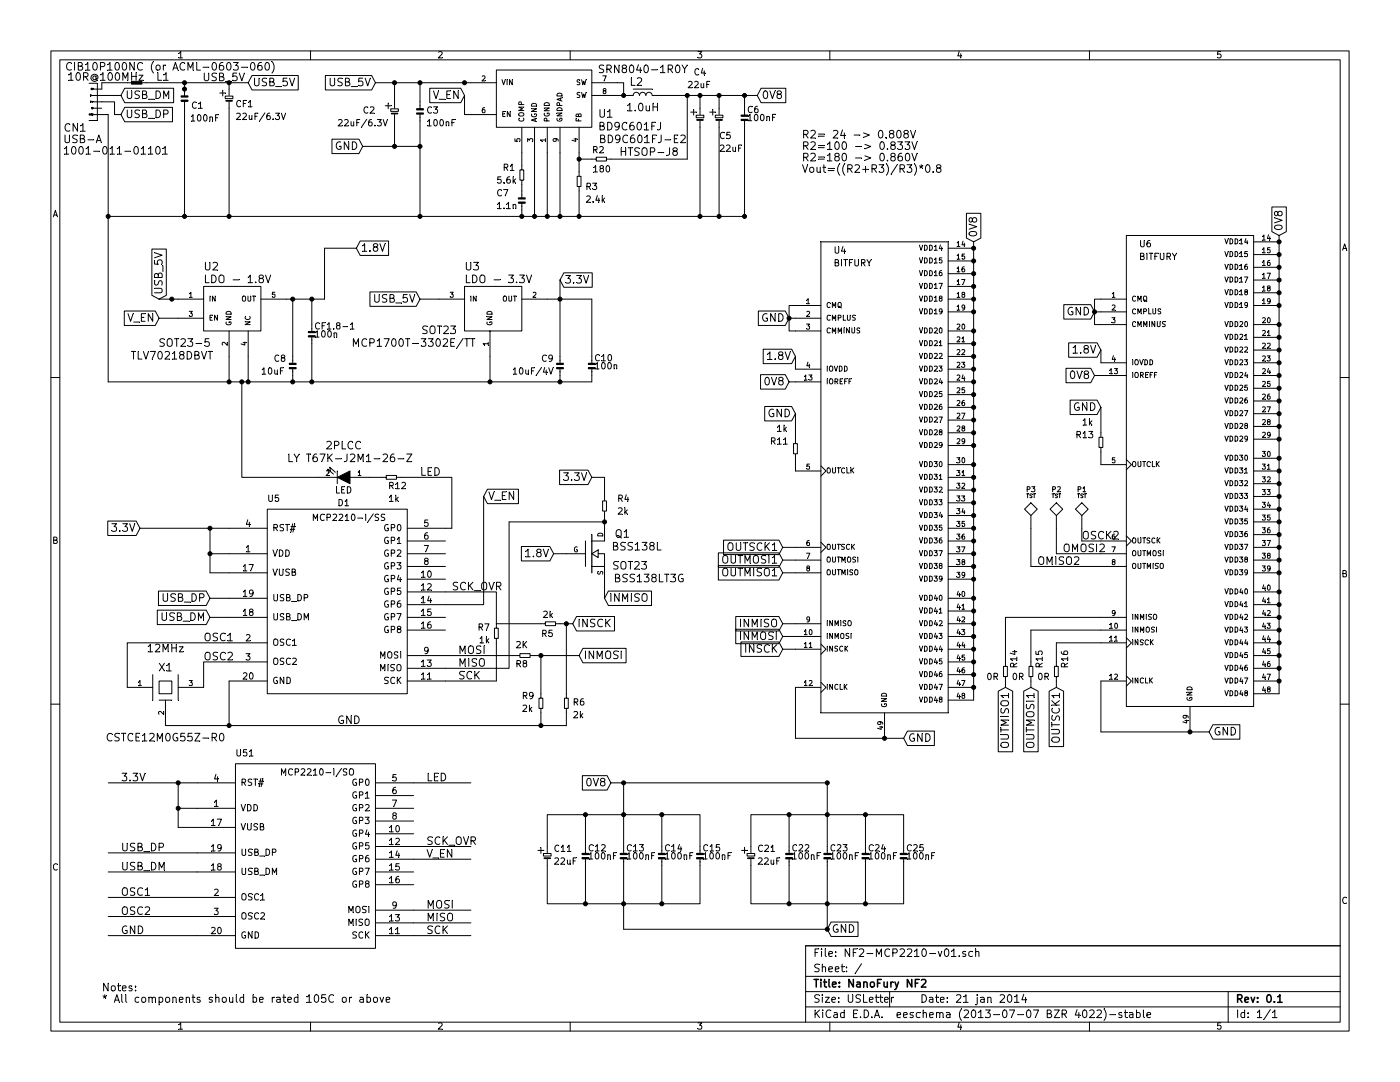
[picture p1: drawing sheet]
EESchema Schematic File Version 2
LIBS:aat3221igv
LIBS:bd9c301fj
LIBS:bitfury
LIBS:capacitor-nonpolar
LIBS:capacitor-polar
LIBS:inductor
LIBS:inductor-ironcore
LIBS:miniusb
LIBS:resistor
LIBS:mcp2210
LIBS:ncp1117
LIBS:aat3220
LIBS:tst
LIBS:quartz-3p
LIBS:mos_n
LIBS:NF2-MCP2210-v01-cache
EELAYER 27 0
EELAYER END
$Descr USLetter 11000 8500
encoding utf-8
Sheet 1 1
Title "NanoFury NF2"
Date "21 jan 2014"
Rev "0.1"
Comp ""
Comment1 ""
Comment2 ""
Comment3 ""
Comment4 ""
$EndDescr
$Comp
L BITFURY U4
U 1 1
P 6450 1900
F 0 "U4" H 6550 1800 50  0000 L BNN
F 1 "BITFURY" H 6550 1700 50  0000 L BNN
F 2 "QFN48" H 6450 2050 50  0001 C CNN
F 3 "" H 6450 1900 60  0000 C CNN
	1    6450 1900
	1    0    0    -1  
$EndComp
$Comp
L CAPACITOR-NONPOLAR C1
U 1 1
P 1450 800
F 0 "C1" H 1300 800 50  0000 L BNN
F 1 "100nF" H 1175 900 50  0000 L BNN
F 2 "0603" H 1450 950 50  0001 C CNN
F 3 "" H 1450 800 60  0000 C CNN
	1    1450 800 
	-1   0    0    1   
$EndComp
$Comp
L INDUCTOR L1
U 1 1
P 1100 650
F 0 "L1" H 1280 690 60  0000 C CNN
F 1 "10R@100MHz" H 830 690 60  0000 C CNN
F 2 "0603" H 1100 650 60  0001 C CNN
F 3 "" H 1100 650 60  0000 C CNN
F 4 "CIB10P100NC (or ACML-0603-060)" H 1340 770 60  0000 C CNN "P/N"
	1    1100 650 
	1    0    0    -1  
$EndComp
$Comp
L MINIUSB CN1
U 1 1
P 800 900
F 0 "CN1" H 1010 790 60  0000 C CNN
F 1 "USB-A" H 950 700 60  0000 C CNN
F 2 "CNC-1001-011-01101" H 850 650 60  0001 C CNN
F 3 "1001-011-01101.pdf" H 900 1050 60  0001 C CNN
F 4 "1001-011-01101" H 690 610 60  0000 C CNN "P/N"
	1    800  900 
	-1   0    0    -1  
$EndComp
Text GLabel 1950 650  2    60   Input ~ 0
USB_5V
Text Label 1925 650  2    60   ~ 0
USB_5V
Text GLabel 950  750  2    60   Input ~ 0
USB_DM
Text GLabel 950  900  2    60   Input ~ 0
USB_DP
Text GLabel 6200 3000 0    60   Input ~ 0
0V8
Text GLabel 7650 1900 1    60   Input ~ 0
0V8
Text GLabel 6250 2800 0    60   Input ~ 0
1.8V
Text GLabel 1250 2350 1    60   Input ~ 0
USB_5V
Text GLabel 2800 1950 2    60   Input ~ 0
1.8V
$Comp
L CAPACITOR-NONPOLAR C9
U 1 1
P 4400 2850
F 0 "C9" H 4350 2850 50  0000 R BNN
F 1 "10uF/4V" H 4350 2750 50  0000 R BNN
F 2 "0805" H 4400 3000 50  0001 C CNN
F 3 "" H 4400 2850 60  0000 C CNN
F 4 "LMK212AB7106MG" H 4400 2850 60  0001 C CNN "P/N"
	1    4400 2850
	1    0    0    -1  
$EndComp
Text GLabel 1650 4850 0    60   Input ~ 0
USB_DM
Text GLabel 1650 4700 0    60   Input ~ 0
USB_DP
$Comp
L BD9C301FJ U1
U 1 1
P 3900 550
F 0 "U1" H 4700 200 60  0000 L CNN
F 1 "BD9C601FJ" H 4700 100 60  0000 L CNN
F 2 "HTSOP-J8" H 5100 -100 60  0000 C CNN
F 3 "bd9c401efj-e.pdf" H 4150 600 60  0001 C CNN
F 4 "BD9C601FJ-E2" H 5050 0   60  0000 C CNN "P/N"
	1    3900 550 
	1    0    0    -1  
$EndComp
Text GLabel 2950 650  0    60   Input ~ 0
USB_5V
$Comp
L CAPACITOR-POLAR C2
U 1 1
P 3100 850
F 0 "C2" H 2850 800 50  0000 L BNN
F 1 "22uF/6.3V" H 2650 700 50  0000 L BNN
F 2 "0805" H 3100 1000 50  0001 C CNN
F 3 "" H 2950 780 60  0000 C CNN
F 4 "C2012X6S0J226M085AC" H 3100 850 60  0001 C CNN "P/N"
	1    3100 850 
	1    0    0    -1  
$EndComp
$Comp
L CAPACITOR-POLAR C4
U 1 1
P 5500 900
F 0 "C4" H 5450 1200 50  0000 L BNN
F 1 "22uF" H 5400 1100 50  0000 L BNN
F 2 "0805" H 5500 1050 50  0001 C CNN
F 3 "" H 5350 830 60  0000 C CNN
F 4 "AMK212AC6226MG" H 5500 900 60  0001 C CNN "P/N"
	1    5500 900 
	1    0    0    -1  
$EndComp
$Comp
L CAPACITOR-POLAR C5
U 1 1
P 5650 900
F 0 "C5" H 5650 700 50  0000 L BNN
F 1 "22uF" H 5650 600 50  0000 L BNN
F 2 "0805" H 5650 1050 50  0001 C CNN
F 3 "" H 5500 830 60  0000 C CNN
F 4 "AMK212AC6226MG" H 5650 900 60  0001 C CNN "P/N"
	1    5650 900 
	1    0    0    -1  
$EndComp
$Comp
L CAPACITOR-NONPOLAR C3
U 1 1
P 3300 850
F 0 "C3" H 3350 800 50  0000 L BNN
F 1 "100nF" H 3350 700 50  0000 L BNN
F 2 "0603" H 3300 1000 50  0001 C CNN
F 3 "" H 3300 850 60  0000 C CNN
	1    3300 850 
	1    0    0    -1  
$EndComp
$Comp
L CAPACITOR-NONPOLAR C6
U 1 1
P 5850 900
F 0 "C6" H 5869 904 50  0000 L BNN
F 1 "100nF" H 5869 841 50  0000 L BNN
F 2 "0603" H 5850 1050 50  0001 C CNN
F 3 "" H 5850 900 60  0000 C CNN
	1    5850 900 
	1    0    0    -1  
$EndComp
$Comp
L RESISTOR R1
U 1 1
P 4100 1300
F 0 "R1" H 3950 1250 50  0000 L BNN
F 1 "5.6k" H 3900 1150 50  0000 L BNN
F 2 "0603" H 4200 1400 50  0001 C CNN
F 3 "" H 4005 1355 60  0000 C CNN
	1    4100 1300
	1    0    0    -1  
$EndComp
$Comp
L CAPACITOR-NONPOLAR C7
U 1 1
P 4100 1550
F 0 "C7" H 3900 1550 50  0000 L BNN
F 1 "1.1n" H 3900 1450 50  0000 L BNN
F 2 "0603" H 4100 1700 50  0001 C CNN
F 3 "" H 4100 1550 60  0000 C CNN
	1    4100 1550
	1    0    0    -1  
$EndComp
$Comp
L RESISTOR R2
U 1 1
P 4650 1250
F 0 "R2" V 4750 1150 50  0000 L BNN
F 1 "180" V 4600 1100 50  0000 L BNN
F 2 "0805" H 4750 1350 50  0001 C CNN
F 3 "" H 4555 1305 60  0000 C CNN
	1    4650 1250
	0    -1   -1   0   
$EndComp
$Comp
L RESISTOR R3
U 1 1
P 4550 1350
F 0 "R3" H 4600 1200 50  0000 L BNN
F 1 "2.4k" H 4600 1100 50  0000 L BNN
F 2 "0603" H 4650 1450 50  0001 C CNN
F 3 "" H 4455 1405 60  0000 C CNN
	1    4550 1350
	1    0    0    -1  
$EndComp
$Comp
L INDUCTOR-IRONCORE L2
U 1 1
P 4950 750
F 0 "L2" H 5000 850 60  0000 C CNN
F 1 "1.0uH" H 5050 650 60  0000 C CNN
F 2 "SRN8040" H 4900 850 60  0001 C CNN
F 3 "wound04_e.pdf" H 4950 850 60  0001 C CNN
F 4 "SRN8040-1R0Y" H 5050 950 60  0000 C CNN "P/N"
	1    4950 750 
	1    0    0    -1  
$EndComp
Text GLabel 5950 750  2    60   Input ~ 0
0V8
$Comp
L CAPACITOR-POLAR C11
U 1 1
P 4300 6700
F 0 "C11" H 4350 6700 50  0000 L BNN
F 1 "22uF" H 4350 6600 50  0000 L BNN
F 2 "0805" H 4300 6850 50  0001 C CNN
F 3 "" H 4150 6630 60  0000 C CNN
F 4 "AMK212AC6226MG" H 4300 6700 60  0001 C CNN "P/N"
	1    4300 6700
	1    0    0    -1  
$EndComp
$Comp
L CAPACITOR-NONPOLAR C12
U 1 1
P 4600 6700
F 0 "C12" H 4619 6704 50  0000 L BNN
F 1 "100nF" H 4619 6641 50  0000 L BNN
F 2 "0603" H 4600 6850 50  0001 C CNN
F 3 "" H 4600 6700 60  0000 C CNN
	1    4600 6700
	1    0    0    -1  
$EndComp
$Comp
L CAPACITOR-NONPOLAR C13
U 1 1
P 4900 6700
F 0 "C13" H 4919 6704 50  0000 L BNN
F 1 "100nF" H 4919 6641 50  0000 L BNN
F 2 "0603" H 4900 6850 50  0001 C CNN
F 3 "" H 4900 6700 60  0000 C CNN
	1    4900 6700
	1    0    0    -1  
$EndComp
$Comp
L CAPACITOR-NONPOLAR C14
U 1 1
P 5200 6700
F 0 "C14" H 5219 6704 50  0000 L BNN
F 1 "100nF" H 5219 6641 50  0000 L BNN
F 2 "0603" H 5200 6850 50  0001 C CNN
F 3 "" H 5200 6700 60  0000 C CNN
	1    5200 6700
	1    0    0    -1  
$EndComp
$Comp
L CAPACITOR-NONPOLAR C15
U 1 1
P 5500 6700
F 0 "C15" H 5519 6704 50  0000 L BNN
F 1 "100nF" H 5519 6641 50  0000 L BNN
F 2 "0603" H 5500 6850 50  0001 C CNN
F 3 "" H 5500 6700 60  0000 C CNN
	1    5500 6700
	1    0    0    -1  
$EndComp
$Comp
L CAPACITOR-POLAR C21
U 1 1
P 5900 6700
F 0 "C21" H 5950 6700 50  0000 L BNN
F 1 "22uF" H 5950 6600 50  0000 L BNN
F 2 "0805" H 5900 6850 50  0001 C CNN
F 3 "" H 5750 6630 60  0000 C CNN
F 4 "AMK212AC6226MG" H 5900 6700 60  0001 C CNN "P/N"
	1    5900 6700
	1    0    0    -1  
$EndComp
$Comp
L CAPACITOR-NONPOLAR C22
U 1 1
P 6200 6700
F 0 "C22" H 6219 6704 50  0000 L BNN
F 1 "100nF" H 6219 6641 50  0000 L BNN
F 2 "0603" H 6200 6850 50  0001 C CNN
F 3 "" H 6200 6700 60  0000 C CNN
	1    6200 6700
	1    0    0    -1  
$EndComp
$Comp
L CAPACITOR-NONPOLAR C23
U 1 1
P 6500 6700
F 0 "C23" H 6519 6704 50  0000 L BNN
F 1 "100nF" H 6519 6641 50  0000 L BNN
F 2 "0603" H 6500 6850 50  0001 C CNN
F 3 "" H 6500 6700 60  0000 C CNN
	1    6500 6700
	1    0    0    -1  
$EndComp
$Comp
L CAPACITOR-NONPOLAR C24
U 1 1
P 6800 6700
F 0 "C24" H 6819 6704 50  0000 L BNN
F 1 "100nF" H 6819 6641 50  0000 L BNN
F 2 "0603" H 6800 6850 50  0001 C CNN
F 3 "" H 6800 6700 60  0000 C CNN
	1    6800 6700
	1    0    0    -1  
$EndComp
$Comp
L CAPACITOR-NONPOLAR C25
U 1 1
P 7100 6700
F 0 "C25" H 7119 6704 50  0000 L BNN
F 1 "100nF" H 7119 6641 50  0000 L BNN
F 2 "0603" H 7100 6850 50  0001 C CNN
F 3 "" H 7100 6700 60  0000 C CNN
	1    7100 6700
	1    0    0    -1  
$EndComp
Text GLabel 4800 6150 0    60   Input ~ 0
0V8
Text Label 2650 5700 0    60   ~ 0
GND
Text GLabel 7100 5800 2    60   Input ~ 0
GND
Text GLabel 2850 1150 0    60   Input ~ 0
GND
$Comp
L RESISTOR R4
U 1 1
P 4750 3900
F 0 "R4" H 4850 3850 50  0000 L BNN
F 1 "2k" H 4850 3750 50  0000 L BNN
F 2 "0603" H 4850 4000 50  0001 C CNN
F 3 "" H 4655 3955 60  0000 C CNN
	1    4750 3900
	1    0    0    -1  
$EndComp
$Comp
L MCP2210-SO U5
U 1 1
P 2100 4000
F 0 "U5" H 2100 4050 50  0000 L BNN
F 1 "MCP2210-I/SS" H 2450 3900 50  0000 L BNN
F 2 "SSOP-20" H 2450 3850 50  0001 L CNN
F 3 "22288A.pdf" H 3170 2025 60  0001 C CNN
	1    2100 4000
	1    0    0    -1  
$EndComp
$Comp
L RESISTOR R8
U 1 1
P 4200 5150
F 0 "R8" V 4300 5000 50  0000 L BNN
F 1 "2K" V 4150 5000 50  0000 L BNN
F 2 "0603" H 4300 5250 50  0001 C CNN
F 3 "" H 4105 5205 60  0000 C CNN
	1    4200 5150
	0    1    1    0   
$EndComp
$Comp
L RESISTOR R9
U 1 1
P 4250 5450
F 0 "R9" H 4100 5400 50  0000 L BNN
F 1 "2k" H 4100 5300 50  0000 L BNN
F 2 "0603" H 4350 5550 50  0001 C CNN
F 3 "" H 4155 5505 60  0000 C CNN
	1    4250 5450
	1    0    0    -1  
$EndComp
$Comp
L RESISTOR R7
U 1 1
P 3900 5050
F 0 "R7" H 3950 4900 50  0000 L BNN
F 1 "1k" H 3950 5000 50  0000 L BNN
F 2 "0603" H 4000 5150 50  0001 C CNN
F 3 "" H 3805 5105 60  0000 C CNN
	1    3900 5050
	-1   0    0    1   
$EndComp
$Comp
L RESISTOR R6
U 1 1
P 4450 5450
F 0 "R6" H 4500 5350 50  0000 L BNN
F 1 "2k" H 4500 5250 50  0000 L BNN
F 2 "0603" H 4550 5550 50  0001 C CNN
F 3 "" H 4355 5505 60  0000 C CNN
	1    4450 5450
	1    0    0    -1  
$EndComp
$Comp
L RESISTOR R5
U 1 1
P 4250 4900
F 0 "R5" V 4200 4800 50  0000 L BNN
F 1 "2k" V 4350 4800 50  0000 L BNN
F 2 "0805" H 4350 5000 50  0001 C CNN
F 3 "" H 4155 4955 60  0001 C CNN
	1    4250 4900
	0    -1   -1   0   
$EndComp
Text GLabel 3300 2350 0    60   Input ~ 0
USB_5V
Text GLabel 4400 2200 2    60   Input ~ 0
3.3V
$Comp
L CAPACITOR-NONPOLAR C8
U 1 1
P 2300 2850
F 0 "C8" H 2150 2850 50  0000 L BNN
F 1 "10uF" H 2050 2750 50  0000 L BNN
F 2 "0805" H 2300 3000 50  0001 C CNN
F 3 "" H 2300 2850 60  0000 C CNN
	1    2300 2850
	1    0    0    -1  
$EndComp
$Comp
L AAT3220 U3
U 1 1
P 3650 2250
F 0 "U3" H 3650 2400 60  0000 L CNN
F 1 "LDO - 3.3V" H 3650 2300 60  0000 L CNN
F 2 "SOT23" H 3450 1900 60  0000 C CNN
F 3 "202250A.pdf" H 3900 2300 60  0001 C CNN
F 4 "MCP1700T-3302E/TT" H 3250 1800 60  0000 C CNN "P/N"
	1    3650 2250
	1    0    0    -1  
$EndComp
$Comp
L CAPACITOR-NONPOLAR C10
U 1 1
P 4650 2850
F 0 "C10" H 4669 2854 50  0000 L BNN
F 1 "100n" H 4669 2791 50  0000 L BNN
F 2 "0603" H 4650 3000 50  0001 C CNN
F 3 "" H 4650 2850 60  0000 C CNN
	1    4650 2850
	1    0    0    -1  
$EndComp
Text GLabel 1100 4150 0    60   Input ~ 0
3.3V
$Comp
L QUARTZ-3P X1
U 1 1
P 1300 5400
F 0 "X1" H 1300 5550 60  0000 C CNN
F 1 "12MHz" H 1300 5700 60  0000 C CNN
F 2 "CSTCE_G15C" H 1200 5000 60  0001 C CNN
F 3 "p16e.pdf" H 1300 5400 60  0001 C CNN
F 4 "CSTCE12M0G55Z-R0" H 1300 5000 60  0000 C CNN "P/N"
	1    1300 5400
	1    0    0    -1  
$EndComp
$Comp
L TST P1
U 1 1
P 8500 4150
F 0 "P1" H 8500 4450 40  0000 C CNN
F 1 "TST" H 8500 4400 30  0000 C CNN
F 2 "TP" H 8500 4150 60  0001 C CNN
F 3 "~" H 8500 4150 60  0000 C CNN
	1    8500 4150
	1    0    0    -1  
$EndComp
$Comp
L CAPACITOR-NONPOLAR CF1.8-1
U 1 1
P 2450 2600
F 0 "CF1.8-1" H 2469 2604 50  0000 L BNN
F 1 "100n" H 2469 2541 50  0000 L BNN
F 2 "0603" H 2450 2750 50  0001 C CNN
F 3 "" H 2450 2600 60  0000 C CNN
	1    2450 2600
	1    0    0    -1  
$EndComp
$Comp
L AAT3221IGV U2
U 1 1
P 1600 2250
F 0 "U2" H 1600 2400 60  0000 L CNN
F 1 "LDO - 1.8V" H 1600 2300 60  0000 L CNN
F 2 "SOT23-5" H 1450 1800 60  0000 C CNN
F 3 "tlv70218.pdf" H 1850 2300 60  0001 C CNN
F 4 "TLV70218DBVT" H 1350 1700 60  0000 C CNN "P/N"
	1    1600 2250
	1    0    0    -1  
$EndComp
Text GLabel 3650 750  0    60   Input ~ 0
V_EN
Text GLabel 1250 2500 0    60   Input ~ 0
V_EN
Text GLabel 3800 3900 2    60   Input ~ 0
V_EN
$Comp
L RESISTOR R11
U 1 1
P 6250 3450
F 0 "R11" H 6050 3400 50  0000 L BNN
F 1 "1k" H 6100 3500 50  0000 L BNN
F 2 "0603" H 6350 3550 50  0001 C CNN
F 3 "" H 6155 3505 60  0000 C CNN
	1    6250 3450
	1    0    0    -1  
$EndComp
$Comp
L LED D1
U 1 1
P 2700 3750
F 0 "D1" H 2700 3950 50  0000 C CNN
F 1 "LED" H 2700 3850 50  0000 C CNN
F 2 "2PLCC" H 2700 3500 60  0000 C CNN
F 3 "LO_LS_LY_T67K_Pb_free.pdf" H 2700 3750 60  0001 C CNN
F 4 "LY T67K-J2M1-26-Z" H 2650 3600 60  0000 C CNN "P/N"
	1    2700 3750
	-1   0    0    1   
$EndComp
$Comp
L RESISTOR R12
U 1 1
P 3150 3750
F 0 "R12" V 3250 3650 50  0000 L BNN
F 1 "1k" V 3350 3650 50  0000 L BNN
F 2 "0603" H 3250 3850 50  0001 C CNN
F 3 "" H 3055 3805 60  0001 C CNN
	1    3150 3750
	0    1    1    0   
$EndComp
$Comp
L MOS_N Q1
U 1 1
P 4650 4350
F 0 "Q1" H 4950 4500 60  0000 R CNN
F 1 "BSS138L" H 5200 4400 60  0000 R CNN
F 2 "SOT23" H 4950 4250 60  0000 C CNN
F 3 "BSS138LT1-D.pdf" H 4650 4350 60  0001 C CNN
F 4 "BSS138LT3G" H 5100 4150 60  0000 C CNN "Manufacturer Part Number"
	1    4650 4350
	1    0    0    -1  
$EndComp
Text GLabel 4350 4350 0    60   Input ~ 0
1.8V
Text GLabel 4650 3750 0    60   Input ~ 0
3.3V
$Comp
L CAPACITOR-POLAR CF1
U 1 1
P 1800 750
F 0 "CF1" H 1850 650 50  0000 L BNN
F 1 "22uF/6.3V" H 1850 550 50  0000 L BNN
F 2 "0805" H 1800 900 50  0001 C CNN
F 3 "" H 1650 680 60  0000 C CNN
F 4 "C2012X6S0J226M085AC" H 1800 750 60  0001 C CNN "P/N"
	1    1800 750 
	1    0    0    -1  
$EndComp
Text Notes 6300 1100 0    60   ~ 0
R2= 24 -> 0.808V\nR2=100 -> 0.833V\nR2=180 -> 0.860V\nVout=((R2+R3)/R3)*0.8
Text Notes 800  7800 0    60   ~ 0
Notes:\n* All components should be rated 105C or above\n
Text Label 1600 5050 0    60   ~ 0
OSC1
Text Label 1600 5200 0    60   ~ 0
OSC2
Text Label 3600 5350 0    60   ~ 0
SCK
Text Label 3600 5250 0    60   ~ 0
MISO
Text Label 3600 5150 0    60   ~ 0
MOSI
Text Label 3550 4650 0    60   ~ 0
SCK_OVR
Text Label 3300 3750 0    60   ~ 0
LED
$Comp
L MCP2210-SO U51
U 1 1
P 1850 6000
F 0 "U51" H 1850 6050 50  0000 L BNN
F 1 "MCP2210-I/SO" H 2200 5900 50  0000 L BNN
F 2 "SOIC20" H 2200 5850 50  0001 L CNN
F 3 "22288A.pdf" H 2920 4025 60  0001 C CNN
	1    1850 6000
	1    0    0    -1  
$EndComp
Text Label 950  6150 0    60   ~ 0
3.3V
Text Label 950  6700 0    60   ~ 0
USB_DP
Text Label 950  6850 0    60   ~ 0
USB_DM
Text Label 950  7050 0    60   ~ 0
OSC1
Text Label 950  7200 0    60   ~ 0
OSC2
Text Label 950  7350 0    60   ~ 0
GND
Text Label 3350 6150 0    60   ~ 0
LED
Text Label 3350 6650 0    60   ~ 0
SCK_OVR
Text Label 3350 6750 0    60   ~ 0
V_EN
Text Label 3350 7150 0    60   ~ 0
MOSI
Text Label 3350 7250 0    60   ~ 0
MISO
Text Label 3350 7350 0    60   ~ 0
SCK
Text GLabel 6500 7300 2    60   Input ~ 0
GND
Text GLabel 4500 4900 2    60   Input ~ 0
INSCK
Text GLabel 4550 5150 2    60   Input ~ 0
INMOSI
Text GLabel 4750 4700 2    60   Input ~ 0
INMISO
Text GLabel 6200 2500 0    60   Input ~ 0
GND
Text GLabel 6250 3250 0    60   Input ~ 0
GND
$Comp
L BITFURY U6
U 1 1
P 8850 1850
F 0 "U6" H 8950 1750 50  0000 L BNN
F 1 "BITFURY" H 8950 1650 50  0000 L BNN
F 2 "QFN48" H 8850 2000 50  0001 C CNN
F 3 "" H 8850 1850 60  0000 C CNN
	1    8850 1850
	1    0    0    -1  
$EndComp
Text GLabel 8600 2950 0    60   Input ~ 0
0V8
Text GLabel 10050 1850 1    60   Input ~ 0
0V8
Text GLabel 8650 2750 0    60   Input ~ 0
1.8V
Text GLabel 9500 5750 2    60   Input ~ 0
GND
$Comp
L RESISTOR R13
U 1 1
P 8650 3400
F 0 "R13" H 8450 3350 50  0000 L BNN
F 1 "1k" H 8500 3450 50  0000 L BNN
F 2 "0603" H 8750 3500 50  0001 C CNN
F 3 "" H 8555 3455 60  0000 C CNN
	1    8650 3400
	1    0    0    -1  
$EndComp
Text GLabel 8600 2450 0    60   Input ~ 0
GND
Text GLabel 8650 3200 0    60   Input ~ 0
GND
Text GLabel 6150 5100 0    60   Input ~ 0
INSCK
Text GLabel 6150 5000 0    60   Input ~ 0
INMOSI
Text GLabel 6150 4900 0    60   Input ~ 0
INMISO
Text GLabel 6150 4500 0    60   Input ~ 0
OUTMISO1
Text GLabel 6150 4400 0    60   Input ~ 0
OUTMOSI1
Text GLabel 6150 4300 0    60   Input ~ 0
OUTSCK1
$Comp
L RESISTOR R14
U 1 1
P 7900 5200
F 0 "R14" V 8000 5150 50  0000 L BNN
F 1 "0R" H 7750 5050 50  0000 L BNN
F 2 "0603" H 8000 5300 50  0001 C CNN
F 3 "" H 7805 5255 60  0000 C CNN
	1    7900 5200
	1    0    0    -1  
$EndComp
$Comp
L RESISTOR R15
U 1 1
P 8100 5200
F 0 "R15" V 8200 5150 50  0000 L BNN
F 1 "0R" H 7950 5050 50  0000 L BNN
F 2 "0603" H 8200 5300 50  0001 C CNN
F 3 "" H 8005 5255 60  0000 C CNN
	1    8100 5200
	1    0    0    -1  
$EndComp
$Comp
L RESISTOR R16
U 1 1
P 8300 5200
F 0 "R16" V 8400 5150 50  0000 L BNN
F 1 "0R" H 8150 5050 50  0000 L BNN
F 2 "0603" H 8400 5300 50  0001 C CNN
F 3 "" H 8205 5255 60  0000 C CNN
	1    8300 5200
	1    0    0    -1  
$EndComp
Text GLabel 8100 5400 3    60   Input ~ 0
OUTMOSI1
Text GLabel 7900 5400 3    60   Input ~ 0
OUTMISO1
Text GLabel 8300 5400 3    60   Input ~ 0
OUTSCK1
$Comp
L TST P2
U 1 1
P 8300 4150
F 0 "P2" H 8300 4450 40  0000 C CNN
F 1 "TST" H 8300 4400 30  0000 C CNN
F 2 "TP" H 8300 4150 60  0001 C CNN
F 3 "~" H 8300 4150 60  0000 C CNN
	1    8300 4150
	1    0    0    -1  
$EndComp
$Comp
L TST P3
U 1 1
P 8100 4150
F 0 "P3" H 8100 4450 40  0000 C CNN
F 1 "TST" H 8100 4400 30  0000 C CNN
F 2 "TP" H 8100 4150 60  0001 C CNN
F 3 "~" H 8100 4150 60  0000 C CNN
	1    8100 4150
	1    0    0    -1  
$EndComp
Text Label 8500 4250 0    60   ~ 0
OSCK2
Text Label 8350 4350 0    60   ~ 0
OMOSI2
Text Label 8150 4450 0    60   ~ 0
OMISO2
Connection ~ 1450 700 
Wire Wire Line
	1450 850  1450 1700
Wire Wire Line
	850  900  850  3000
Wire Wire Line
	850  900  800  900 
Wire Wire Line
	800  750  950  750 
Wire Wire Line
	800  700  800  650 
Wire Wire Line
	1450 650  1450 700 
Connection ~ 1450 650 
Wire Wire Line
	800  650  1000 650 
Wire Wire Line
	1150 650  1950 650 
Wire Wire Line
	800  800  900  800 
Wire Wire Line
	900  800  900  900 
Wire Wire Line
	900  900  950  900 
Wire Wire Line
	6200 3000 6250 3000
Wire Wire Line
	6250 2800 6250 2900
Wire Wire Line
	1250 2350 1400 2350
Wire Wire Line
	7650 1900 7650 5500
Connection ~ 7650 2050
Connection ~ 7650 2150
Connection ~ 7650 2250
Connection ~ 7650 2350
Connection ~ 7650 2450
Connection ~ 7650 2600
Connection ~ 7650 2700
Connection ~ 7650 2800
Connection ~ 7650 2900
Connection ~ 7650 3000
Connection ~ 7650 3100
Connection ~ 7650 3200
Connection ~ 7650 3300
Connection ~ 7650 3400
Connection ~ 7650 3500
Connection ~ 7650 3650
Connection ~ 7650 3750
Connection ~ 7650 3850
Connection ~ 7650 3950
Connection ~ 7650 4050
Connection ~ 7650 4150
Connection ~ 7650 4250
Connection ~ 7650 4350
Connection ~ 7650 4450
Connection ~ 7650 4550
Connection ~ 7650 4700
Connection ~ 7650 4800
Connection ~ 7650 4900
Connection ~ 7650 5000
Connection ~ 7650 5100
Connection ~ 7650 5200
Connection ~ 7650 5300
Connection ~ 7650 5400
Connection ~ 7650 1950
Wire Wire Line
	2950 650  3700 650 
Connection ~ 3650 650 
Wire Wire Line
	3100 800  3100 650 
Connection ~ 3100 650 
Wire Wire Line
	3300 800  3300 650 
Connection ~ 3300 650 
Wire Wire Line
	4100 1200 4100 1300
Wire Wire Line
	4100 1450 4100 1500
Wire Wire Line
	4100 1700 4100 1650
Connection ~ 4200 1700
Wire Wire Line
	3100 950  3100 1150
Wire Wire Line
	2850 1150 3300 1150
Connection ~ 3300 1150
Connection ~ 4300 1700
Wire Wire Line
	5850 1700 5850 1000
Wire Wire Line
	5650 1700 5650 1000
Wire Wire Line
	5500 1700 5500 1000
Wire Wire Line
	5850 750  5850 850 
Wire Wire Line
	5650 750  5650 850 
Wire Wire Line
	5500 750  5500 850 
Wire Wire Line
	5150 750  5950 750 
Connection ~ 5500 750 
Connection ~ 5650 750 
Connection ~ 5850 750 
Wire Wire Line
	5400 1250 5400 750 
Wire Wire Line
	4800 1250 5400 1250
Connection ~ 5400 750 
Wire Wire Line
	850  1700 5850 1700
Connection ~ 5500 1700
Connection ~ 5650 1700
Wire Wire Line
	4850 750  4950 750 
Wire Wire Line
	4300 6650 4300 6400
Wire Wire Line
	4300 6400 5500 6400
Wire Wire Line
	5500 6400 5500 6650
Wire Wire Line
	5200 6650 5200 6400
Connection ~ 5200 6400
Wire Wire Line
	4900 6150 4900 6650
Connection ~ 4900 6400
Wire Wire Line
	4600 6650 4600 6400
Connection ~ 4600 6400
Wire Wire Line
	4300 6800 4300 7100
Wire Wire Line
	4300 7100 5500 7100
Wire Wire Line
	5500 7100 5500 6800
Wire Wire Line
	5200 6800 5200 7100
Connection ~ 5200 7100
Wire Wire Line
	4900 6800 4900 7300
Connection ~ 4900 7100
Wire Wire Line
	4600 6800 4600 7100
Connection ~ 4600 7100
Wire Wire Line
	5900 6650 5900 6400
Wire Wire Line
	5900 6400 7100 6400
Wire Wire Line
	7100 6400 7100 6650
Wire Wire Line
	6800 6650 6800 6400
Connection ~ 6800 6400
Wire Wire Line
	6500 6150 6500 6650
Connection ~ 6500 6400
Wire Wire Line
	6200 6650 6200 6400
Connection ~ 6200 6400
Wire Wire Line
	5900 6800 5900 7100
Wire Wire Line
	5900 7100 7100 7100
Wire Wire Line
	7100 7100 7100 6800
Wire Wire Line
	6800 6800 6800 7100
Connection ~ 6800 7100
Connection ~ 6500 7100
Wire Wire Line
	6200 6800 6200 7100
Connection ~ 6200 7100
Connection ~ 6500 7300
Connection ~ 6500 6150
Connection ~ 4900 6150
Wire Wire Line
	4300 1200 4300 1700
Wire Wire Line
	4200 1700 4200 1200
Connection ~ 4100 1700
Connection ~ 3300 1700
Connection ~ 1450 1700
Connection ~ 3100 1150
Wire Wire Line
	4900 7300 6500 7300
Wire Wire Line
	4800 6150 6500 6150
Wire Wire Line
	4400 1200 4400 1700
Connection ~ 4400 1700
Connection ~ 5850 1700
Wire Wire Line
	3300 2350 3450 2350
Wire Wire Line
	4400 2200 4400 2800
Connection ~ 4400 2350
Connection ~ 3850 3000
Wire Wire Line
	3300 950  3300 1700
Connection ~ 850  1700
Wire Wire Line
	1800 3000 1800 2800
Connection ~ 1800 3000
Wire Wire Line
	3850 3000 3850 2800
Wire Wire Line
	4400 3000 4400 2950
Wire Wire Line
	4300 2350 4650 2350
Wire Wire Line
	1650 4500 1800 4500
Wire Wire Line
	1800 4350 1650 4350
Connection ~ 1650 4350
Wire Wire Line
	850  3000 4650 3000
Wire Wire Line
	1650 4700 1800 4700
Wire Wire Line
	1650 4850 1800 4850
Wire Wire Line
	1100 4150 1800 4150
Connection ~ 1650 4150
Wire Wire Line
	4650 2350 4650 2800
Wire Wire Line
	4650 3000 4650 2950
Connection ~ 4400 3000
Wire Wire Line
	1650 4150 1650 4500
Wire Wire Line
	3500 5350 3900 5350
Wire Wire Line
	4550 1200 4550 1350
Wire Wire Line
	4550 1500 4550 1700
Connection ~ 4550 1700
Wire Wire Line
	4650 1250 4550 1250
Connection ~ 4550 1250
Wire Wire Line
	4850 650  4900 650 
Wire Wire Line
	4900 650  4900 750 
Connection ~ 4900 750 
Wire Wire Line
	2550 2350 2550 1950
Wire Wire Line
	3900 4900 3900 4650
Wire Wire Line
	3900 4650 3500 4650
Connection ~ 1350 2350
Wire Wire Line
	1950 2800 1950 3000
Connection ~ 1950 3000
Wire Wire Line
	1600 5400 1600 5200
Wire Wire Line
	1600 5200 1800 5200
Wire Wire Line
	1800 5050 1000 5050
Wire Wire Line
	1000 5050 1000 5400
Wire Wire Line
	1800 5350 1800 5700
Connection ~ 1800 5700
Wire Wire Line
	1300 5700 4450 5700
Wire Wire Line
	3650 750  3650 900 
Wire Wire Line
	3650 900  3700 900 
Wire Wire Line
	1250 2500 1400 2500
Wire Wire Line
	3500 4750 3800 4750
Wire Wire Line
	3800 4750 3800 3900
Wire Wire Line
	3500 4150 3550 4150
Wire Wire Line
	4750 4050 4750 4150
Wire Wire Line
	4000 4100 4750 4100
Connection ~ 4750 4100
Wire Wire Line
	4650 3750 4750 3750
Wire Wire Line
	4750 3750 4750 3900
Wire Wire Line
	4350 4350 4450 4350
Wire Wire Line
	2550 1950 2800 1950
Wire Wire Line
	1800 700  1800 650 
Connection ~ 1800 650 
Wire Wire Line
	1800 850  1800 1700
Connection ~ 1800 1700
Wire Wire Line
	1550 7350 850  7350
Wire Wire Line
	1550 7200 850  7200
Wire Wire Line
	1550 7050 850  7050
Wire Wire Line
	1550 6850 850  6850
Wire Wire Line
	1550 6700 850  6700
Wire Wire Line
	1400 6500 1550 6500
Wire Wire Line
	1400 6150 1400 6500
Wire Wire Line
	850  6150 1550 6150
Wire Wire Line
	1550 6350 1400 6350
Connection ~ 1400 6350
Connection ~ 1400 6150
Wire Wire Line
	3250 6150 3700 6150
Wire Wire Line
	3250 6650 3700 6650
Wire Wire Line
	3250 6750 3700 6750
Wire Wire Line
	3250 7150 3700 7150
Wire Wire Line
	3250 7250 3700 7250
Wire Wire Line
	3250 7350 3700 7350
Wire Wire Line
	6500 7300 6500 6800
Wire Wire Line
	2250 2350 2550 2350
Wire Wire Line
	2450 2550 2450 2350
Connection ~ 2450 2350
Wire Wire Line
	2300 2800 2300 2350
Connection ~ 2300 2350
Wire Wire Line
	2300 3000 2300 2950
Connection ~ 2300 3000
Wire Wire Line
	2450 2700 2450 3000
Connection ~ 2450 3000
Wire Wire Line
	3550 4150 3550 3750
Wire Wire Line
	3550 3750 3150 3750
Wire Wire Line
	3000 3750 2900 3750
Wire Wire Line
	2500 3750 1900 3750
Wire Wire Line
	1900 3750 1900 3000
Connection ~ 1900 3000
Wire Wire Line
	3500 5250 4000 5250
Wire Wire Line
	4000 5250 4000 4100
Wire Wire Line
	4400 4900 4500 4900
Wire Wire Line
	6250 3700 6250 3600
Wire Wire Line
	6250 3250 6250 3450
Wire Wire Line
	6250 2600 6200 2600
Wire Wire Line
	6200 2600 6200 2400
Wire Wire Line
	6200 2400 6250 2400
Wire Wire Line
	6250 2500 6200 2500
Connection ~ 6200 2500
Wire Wire Line
	6250 5800 7100 5800
Wire Wire Line
	8600 2950 8650 2950
Wire Wire Line
	8650 2750 8650 2850
Wire Wire Line
	10050 1850 10050 5450
Connection ~ 10050 2000
Connection ~ 10050 2100
Connection ~ 10050 2200
Connection ~ 10050 2300
Connection ~ 10050 2400
Connection ~ 10050 2550
Connection ~ 10050 2650
Connection ~ 10050 2750
Connection ~ 10050 2850
Connection ~ 10050 2950
Connection ~ 10050 3050
Connection ~ 10050 3150
Connection ~ 10050 3250
Connection ~ 10050 3350
Connection ~ 10050 3450
Connection ~ 10050 3600
Connection ~ 10050 3700
Connection ~ 10050 3800
Connection ~ 10050 3900
Connection ~ 10050 4000
Connection ~ 10050 4100
Connection ~ 10050 4200
Connection ~ 10050 4300
Connection ~ 10050 4400
Connection ~ 10050 4500
Connection ~ 10050 4650
Connection ~ 10050 4750
Connection ~ 10050 4850
Connection ~ 10050 4950
Connection ~ 10050 5050
Connection ~ 10050 5150
Connection ~ 10050 5250
Connection ~ 10050 5350
Connection ~ 10050 1900
Wire Wire Line
	8650 3650 8650 3550
Wire Wire Line
	8650 3200 8650 3400
Wire Wire Line
	8650 2550 8600 2550
Wire Wire Line
	8600 2550 8600 2350
Wire Wire Line
	8600 2350 8650 2350
Wire Wire Line
	8650 2450 8600 2450
Connection ~ 8600 2450
Wire Wire Line
	8650 5750 9500 5750
Wire Wire Line
	6250 5400 6250 5800
Connection ~ 6950 5800
Wire Wire Line
	8650 5350 8650 5750
Connection ~ 9350 5750
Wire Wire Line
	7900 4850 8650 4850
Wire Wire Line
	8100 4950 8650 4950
Wire Wire Line
	8300 5050 8650 5050
Wire Wire Line
	8100 4450 8650 4450
Wire Wire Line
	8300 4350 8650 4350
Wire Wire Line
	8500 4250 8650 4250
Wire Wire Line
	6250 5100 6150 5100
Wire Wire Line
	6150 5000 6250 5000
Wire Wire Line
	6250 4900 6150 4900
Wire Wire Line
	6150 4500 6250 4500
Wire Wire Line
	6250 4400 6150 4400
Wire Wire Line
	6150 4300 6250 4300
Wire Wire Line
	8300 5200 8300 5050
Wire Wire Line
	8100 5200 8100 4950
Wire Wire Line
	7900 5200 7900 4850
Wire Wire Line
	7900 5400 7900 5350
Wire Wire Line
	8100 5400 8100 5350
Wire Wire Line
	8300 5400 8300 5350
Wire Wire Line
	8100 4150 8100 4450
Wire Wire Line
	8300 4350 8300 4150
Wire Wire Line
	8500 4150 8500 4250
Wire Wire Line
	3900 5350 3900 5050
Wire Wire Line
	4050 5150 3500 5150
Wire Wire Line
	3900 4900 4250 4900
Wire Wire Line
	4250 5150 4250 5450
Connection ~ 4250 5150
Wire Wire Line
	4200 5150 4550 5150
Wire Wire Line
	4450 5700 4450 5600
Wire Wire Line
	4450 4900 4450 5450
Connection ~ 4450 4900
Wire Wire Line
	4250 5600 4250 5700
Connection ~ 4250 5700
Wire Wire Line
	4750 4700 4750 4550
$EndSCHEMATC
